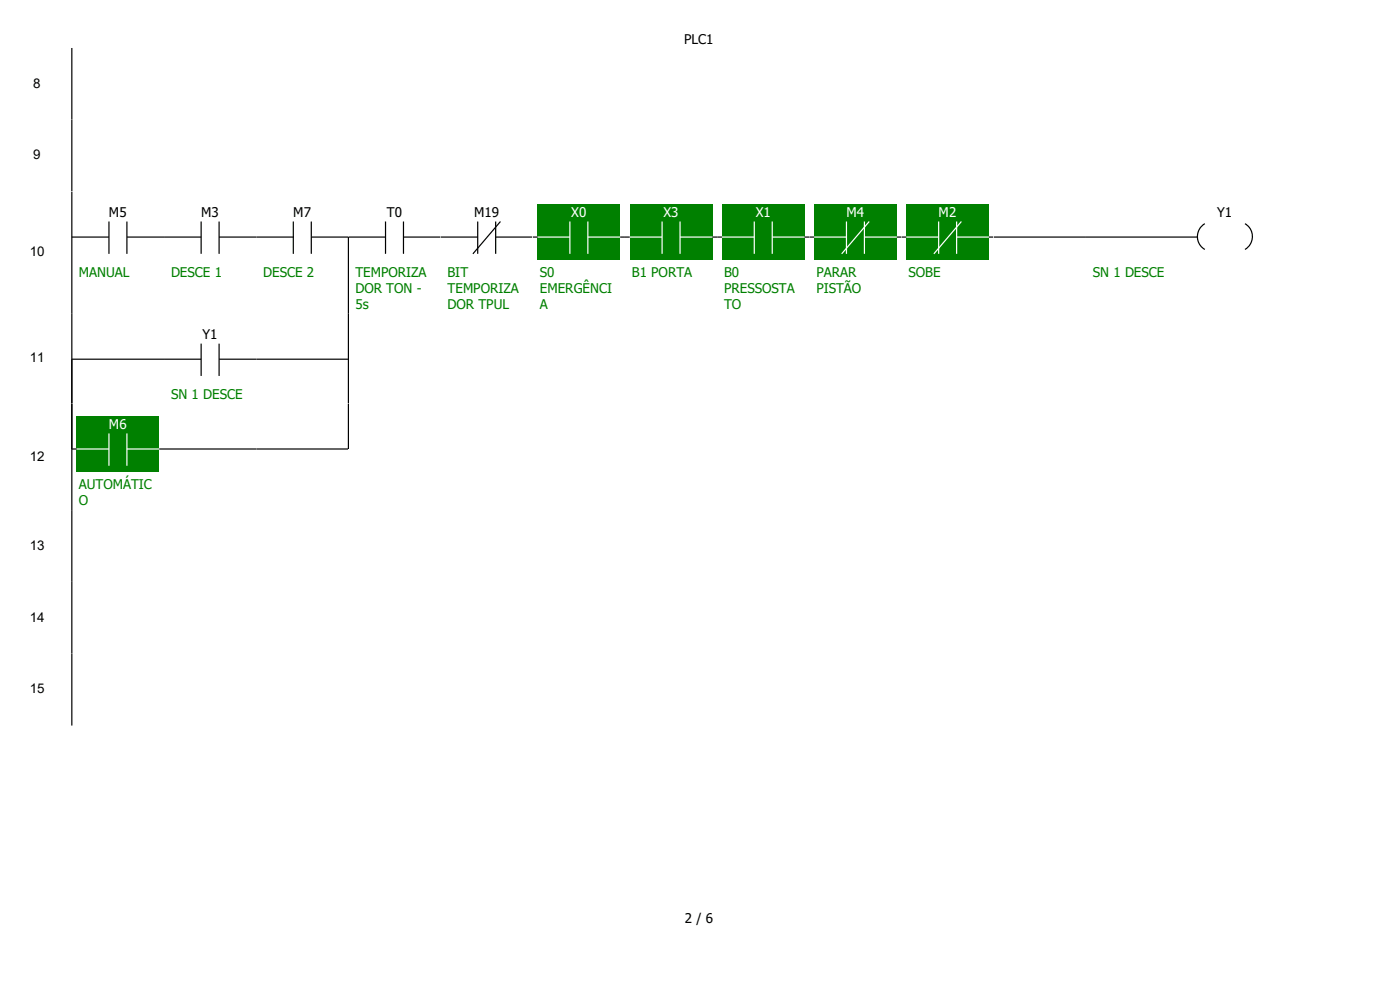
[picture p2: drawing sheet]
<svg xmlns="http://www.w3.org/2000/svg" width="297mm" height="210mm" viewBox="0 0 297 210" stroke-linecap="round" stroke-linejoin="round" font-family="sans-serif">
<path d="M15.2 10.2v15.2" fill="none" stroke="#000" stroke-width=".25"/>
<g fill="#fff">
<path d="M34.8 10.2h195.6v15.2h-195.6z" fill-rule="evenodd"/>
<path d="M230.4 10.2h58.9v15.2h-58.9zM.3 25.4h15.2v15.2h-15.2z" fill-rule="evenodd"/>
</g>
<path d="M15.2 25.4h19.6v15.2h-19.6z" fill="#fff"/>
<path d="M15.2 25.4v15.2" fill="none" stroke="#000" stroke-width=".25"/>
<g fill="#fff">
<path d="M34.8 25.4h195.6v15.2h-195.6z" fill-rule="evenodd"/>
<path d="M230.4 25.4h58.9v15.2h-58.9zM.3 40.6h15.2v25.9h-15.2z" fill-rule="evenodd"/>
</g>
<path d="M15.2 40.6h19.6v25.9h-19.6z" fill="#fff"/>
<path d="M15.2 50.3h7.9M15.2 40.6v25.9M23.1 47v6.8M26.9 50.3h7.9M26.9 47v6.8" fill="none" stroke="#000" stroke-width=".25"/>
<path d="M34.8 40.6h19.6v25.9h-19.6z" fill="#fff"/>
<path d="M34.8 50.3h7.9M42.7 47v6.8M46.5 50.3h7.9M46.5 47v6.8" fill="none" stroke="#000" stroke-width=".25"/>
<path d="M54.4 40.6h19.5v25.9h-19.5z" fill="#fff"/>
<path d="M54.4 50.3h7.8M62.2 47v6.8M66 50.3h7.9M66 47v6.8" fill="none" stroke="#000" stroke-width=".25"/>
<path d="M73.9 40.6h19.6v25.9h-19.6z" fill="#fff"/>
<path d="M81.8 50.3h-7.9v16.2M81.8 47v6.8M85.6 50.3h7.9M85.6 47v6.8" fill="none" stroke="#000" stroke-width=".25"/>
<path d="M93.5 40.6h19.5v25.9h-19.5z" fill="#fff"/>
<path d="M93.5 50.3h7.8M101.3 47v6.8M105.2 50.3h7.8M105.2 47v6.8M106.2 47l-5.9 6.8" fill="none" stroke="#000" stroke-width=".25"/>
<path d="M113 40.6h19.6v25.9h-19.6z" fill="#fff"/>
<path d="M114 43.4h17.6v11.7h-17.6z" fill="#008000"/>
<path d="M113 50.3h7.9M120.9 47v6.8M124.7 50.3h7.9M124.7 47v6.8" fill="none" stroke="#fff" stroke-width=".25"/>
<path d="M113 50.3h1M131.6 50.3h1" fill="none" stroke="#000" stroke-width=".25"/>
<path d="M132.6 40.6h19.5v25.9h-19.5z" fill="#fff"/>
<path d="M133.6 43.4h17.5v11.7h-17.5z" fill="#008000"/>
<path d="M132.6 50.3h7.9M140.5 47v6.8M144.3 50.3h7.8M144.3 47v6.8" fill="none" stroke="#fff" stroke-width=".25"/>
<path d="M132.6 50.3h1M151.1 50.3h1" fill="none" stroke="#000" stroke-width=".25"/>
<path d="M152.1 40.6h19.6v25.9h-19.6z" fill="#fff"/>
<path d="M153.2 43.4h17.5v11.7h-17.5z" fill="#008000"/>
<path d="M152.1 50.3h7.9M160 47v6.8M163.8 50.3h7.9M163.8 47v6.8" fill="none" stroke="#fff" stroke-width=".25"/>
<path d="M152.1 50.3h1.1M170.7 50.3h1" fill="none" stroke="#000" stroke-width=".25"/>
<path d="M171.7 40.6h19.6v25.9h-19.6z" fill="#fff"/>
<path d="M172.7 43.4h17.5v11.7h-17.5z" fill="#008000"/>
<path d="M171.7 50.3h7.9M179.6 47v6.8M183.4 50.3h7.9M183.4 47v6.8M184.4 47l-5.8 6.8" fill="none" stroke="#fff" stroke-width=".25"/>
<path d="M171.7 50.3h1M190.2 50.3h1.1" fill="none" stroke="#000" stroke-width=".25"/>
<path d="M191.3 40.6h19.5v25.9h-19.5z" fill="#fff"/>
<path d="M192.3 43.4h17.5v11.7h-17.5z" fill="#008000"/>
<path d="M191.3 50.3h7.8M199.1 47v6.8M202.9 50.3h7.9M202.9 47v6.8M204 47l-5.9 6.8" fill="none" stroke="#fff" stroke-width=".25"/>
<path d="M191.3 50.3h1M209.8 50.3h1" fill="none" stroke="#000" stroke-width=".25"/>
<path d="M210.8 40.6h19.6v25.9h-19.6z" fill="#fff"/>
<path d="M210.8 50.3h19.6" fill="none" stroke="#000" stroke-width=".25"/>
<path d="M230.4 40.6h58.9v25.9h-58.9z" fill="#fff"/>
<path d="M230.4 50.3h23.6M255.6 47.5a3.2 3.2 0 0 0 0 5.4M264.1 47.5a3.2 3.2 0 0 1 0 5.4" fill="none" stroke="#000" stroke-width=".25"/>
<g fill="#fff">
<path d="M.3 66.5h15.2v19.1h-15.2z"/>
<path d="M15.2 66.5h19.6v19.1h-19.6z"/>
</g>
<path d="M15.2 66.5v19.1M15.2 76.2h19.6" fill="none" stroke="#000" stroke-width=".25"/>
<path d="M34.8 66.5h19.6v19.1h-19.6z" fill="#fff"/>
<path d="M34.8 76.2h7.9M42.7 72.9v6.9M46.5 76.2h7.9M46.5 72.9v6.9" fill="none" stroke="#000" stroke-width=".25"/>
<path d="M54.4 66.5h19.5v19.1h-19.5z" fill="#fff"/>
<path d="M54.4 76.2h19.5" fill="none" stroke="#000" stroke-width=".25"/>
<path d="M73.9 66.5h19.6v19.1h-19.6z" fill="#fff"/>
<path d="M73.9 66.5v19.1" fill="none" stroke="#000" stroke-width=".25"/>
<path d="M93.5 66.5h195.8v19.1h-195.8z" fill-rule="evenodd" fill="#fff"/>
<g fill="#fff">
<path d="M.3 85.6h15.2v22.6h-15.2z"/>
<path d="M15.2 85.6h19.6v22.6h-19.6z"/>
</g>
<path d="M15.2 85.6v9.6" fill="none" stroke="#000" stroke-width=".25"/>
<path d="M16.3 88.4h17.5v11.7h-17.5z" fill="#008000"/>
<path d="M15.2 95.2h7.9M23.1 91.9v6.9M26.9 95.2h7.9M26.9 91.9v6.9" fill="none" stroke="#fff" stroke-width=".25"/>
<path d="M15.2 95.2h1.1M15.2 85.6v22.6M33.8 95.2h1" fill="none" stroke="#000" stroke-width=".25"/>
<path d="M34.8 85.6h19.6v22.6h-19.6z" fill="#fff"/>
<path d="M34.8 95.2h19.6" fill="none" stroke="#000" stroke-width=".25"/>
<path d="M54.4 85.6h19.5v22.6h-19.5z" fill="#fff"/>
<path d="M54.4 95.2h19.5" fill="none" stroke="#000" stroke-width=".25"/>
<path d="M73.9 85.6h19.6v22.6h-19.6z" fill="#fff"/>
<path d="M73.9 85.6v9.6" fill="none" stroke="#000" stroke-width=".25"/>
<path d="M93.5 85.6h195.8v22.6h-195.8z" fill-rule="evenodd" fill="#fff"/>
<g fill="#fff">
<path d="M.3 108.2h15.2v15.2h-15.2z"/>
<path d="M15.2 108.2h19.6v15.2h-19.6z"/>
</g>
<path d="M15.2 108.2v15.2" fill="none" stroke="#000" stroke-width=".25"/>
<g fill="#fff">
<path d="M34.8 108.2h195.6v15.2h-195.6z" fill-rule="evenodd"/>
<path d="M230.4 108.2h58.9v15.2h-58.9zM.3 123.4h15.2v15.3h-15.2z" fill-rule="evenodd"/>
</g>
<path d="M15.2 123.4h19.6v15.3h-19.6z" fill="#fff"/>
<path d="M15.2 123.4v15.3" fill="none" stroke="#000" stroke-width=".25"/>
<g fill="#fff">
<path d="M34.8 123.4h195.6v15.3h-195.6z" fill-rule="evenodd"/>
<path d="M230.4 123.4h58.9v15.3h-58.9zM.3 138.7h15.2v15.2h-15.2z" fill-rule="evenodd"/>
</g>
<path d="M15.2 138.7h19.6v15.2h-19.6z" fill="#fff"/>
<path d="M15.2 138.7v15.2" fill="none" stroke="#000" stroke-width=".25"/>
<g fill="#fff">
<path d="M34.8 138.7h195.6v15.2h-195.6z" fill-rule="evenodd"/>
<path d="M230.4 138.7h58.9v15.2h-58.9zM0 0h296.9v10.2h-296.9z" fill-rule="evenodd"/>
</g>
<path d="M0 179.6h296.9v30.4h-296.9z" fill="#fff"/>
<g font-size="2.8">
<text x="145.2" y="9.2">PLC1</text>
<text x="7.1" y="18.6">8</text>
<text x="7.1" y="33.8">9</text>
<text x="23.1" y="46.1">M5</text>
<text x="42.7" y="46.1">M3</text>
<text x="62.2" y="46.1">M7</text>
<text x="82.1" y="46.1">T0</text>
<text x="100.6" y="46.1">M19</text>
<text x="258.2" y="46.1">Y1</text>
<text x="6.3" y="54.4">10</text>
<text x="43" y="72">Y1</text>
<text x="6.3" y="76.9">11</text>
<text x="6.3" y="97.7">12</text>
<text x="6.3" y="116.6">13</text>
<text x="6.3" y="131.9">14</text>
<text x="6.3" y="147.1">15</text>
<text x="145.3" y="195.8">2 / 6</text>
</g>
<g font-size="2.8" fill="#fff">
<text x="121.2" y="46.1">X0</text>
<text x="140.8" y="46.1">X3</text>
<text x="160.3" y="46.1">X1</text>
<text x="179.6" y="46.1">M4</text>
<text x="199.1" y="46.1">M2</text>
<text x="23.1" y="91">M6</text>
</g>
<g font-size="2.8" fill="#008000">
<text x="16.7" y="58.7">MANUAL</text>
<text x="36.3" y="58.7">DESCE 1</text>
<text x="55.8" y="58.7">DESCE 2</text>
<text x="75.4" y="58.7">TEMPORIZA</text>
<text x="95" y="58.7">BIT</text>
<text x="114.5" y="58.7">S0</text>
<text x="134.1" y="58.7">B1 PORTA</text>
<text x="153.6" y="58.7">B0</text>
<text x="173.2" y="58.7">PARAR</text>
<text x="192.7" y="58.7">SOBE</text>
<text x="231.9" y="58.7">SN 1 DESCE</text>
<text x="75.4" y="62.1">DOR TON -</text>
<text x="75.4" y="65.5">5s</text>
<text x="95" y="62.1">TEMPORIZA</text>
<text x="95" y="65.5">DOR TPUL</text>
<text x="114.5" y="62.1">EMERGÊNCI</text>
<text x="114.5" y="65.5">A</text>
<text x="153.6" y="62.1">PRESSOSTA</text>
<text x="153.6" y="65.5">TO</text>
<text x="173.2" y="62.1">PISTÃO</text>
<text x="36.3" y="84.6">SN 1 DESCE</text>
<text x="16.7" y="103.7">AUTOMÁTIC</text>
<text x="16.7" y="107.1">O</text>
</g>
</svg>
